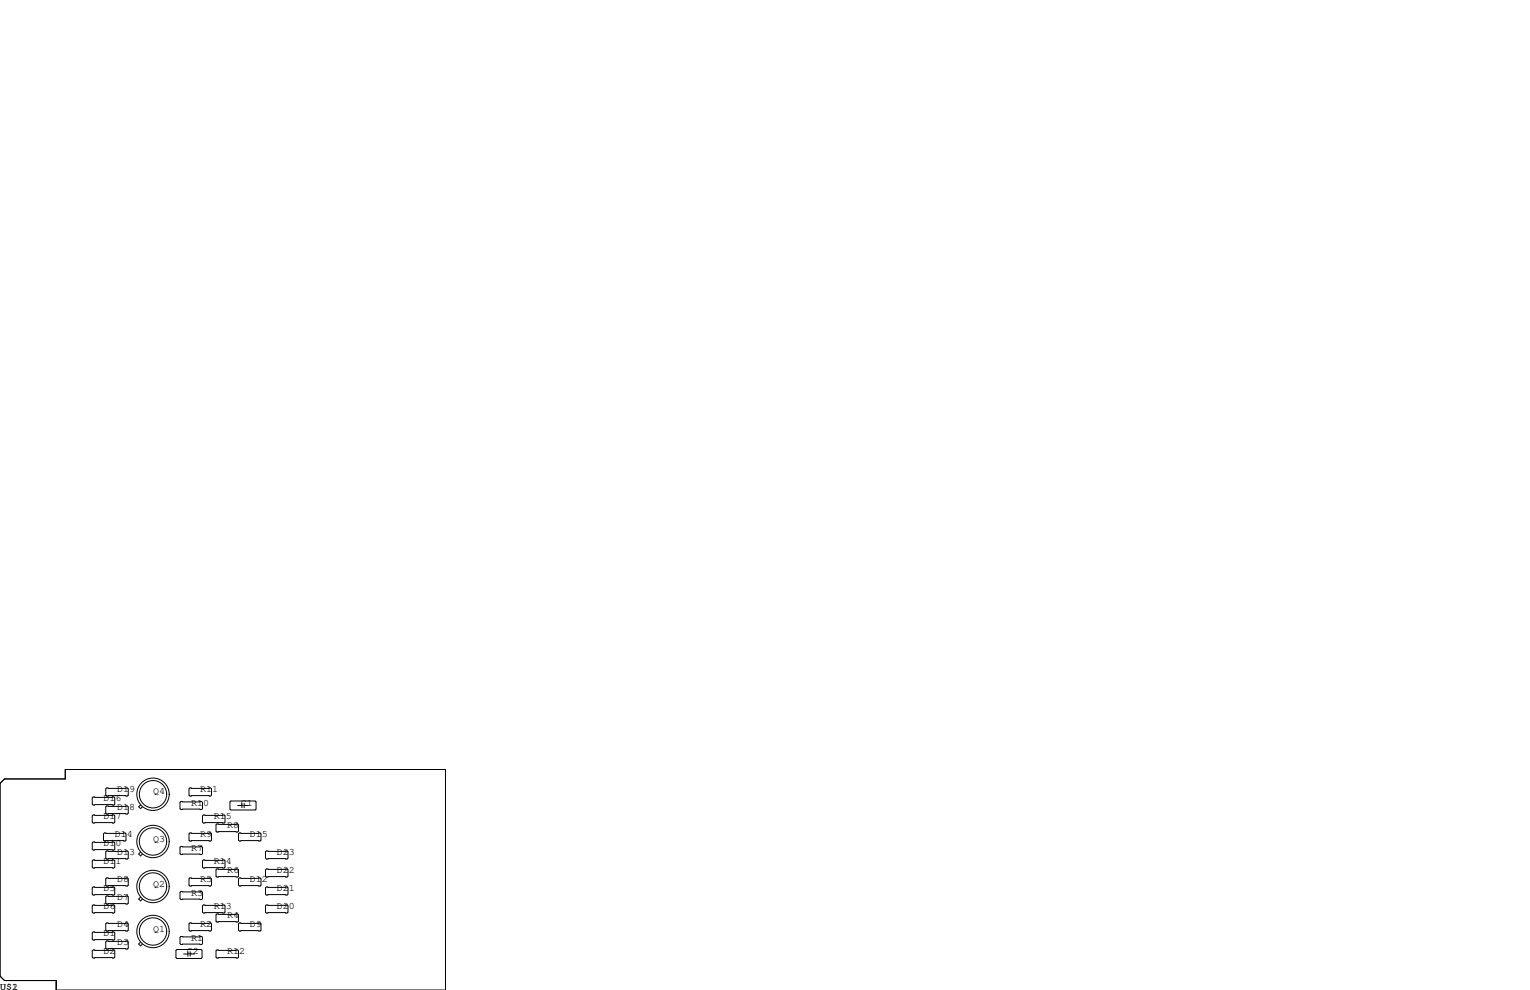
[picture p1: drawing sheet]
<svg xmlns="http://www.w3.org/2000/svg" width="432mm" height="279mm" viewBox="0 0 432 279" stroke-linecap="round" stroke-linejoin="round" font-family="sans-serif">
<g fill="none" stroke="#000" stroke-width=".28">
<path d="M0 221.1l1.3-1.3h17.1v-2.6h107.3v62.2h-109.8v-2.7h-14.6l-1.3-1.2zM26.3 224.9h5.8l.3 .3v1.7l-.3 .3h-5.8l-.3-.3v-1.7zM26.3 230h5.8l.3 .3v1.7l-.3 .3h-5.8l-.3-.3v-1.7zM26.3 237.6h5.8l.3 .3v1.7l-.3 .3h-5.8l-.3-.3v-1.7zM29.5 235.1h5.8l.3 .2v1.8l-.3 .3h-5.8l-.3-.3v-1.8zM30.1 222.4h5.8l.3 .2v1.8l-.3 .3h-5.8l-.3-.3v-1.8zM30.1 227.5h5.8l.3 .2v1.8l-.3 .2h-5.8l-.3-.2v-1.8zM39.7 227.2l-.6 .5 .6 .5 .5-.5M51.1 226.2h5.8l.3 .2v1.8l-.3 .3h-5.8l-.3-.3v-1.8zM51.1 238.9h5.8l.3 .2v1.8l-.3 .3h-5.8l-.3-.3v-1.8zM53.6 222.4h5.8l.3 .2v1.8l-.3 .3h-5.8l-.3-.3v-1.8zM53.6 235.1h5.8l.3 .2v1.8l-.3 .3h-5.8l-.3-.3v-1.8z"/>
<path d="M57.4 230h5.8l.3 .3v1.7l-.3 .3h-5.8l-.2-.3v-1.7zM61.2 232.5h5.9l.2 .3v1.8l-.2 .2h-5.9l-.2-.2v-1.8zM64.9 226.3l.3-.2h6.8l.3 .2v2l-.3 .3h-6.8l-.3-.3zM67.1 227.3h1.2M67.6 235.1h5.8l.3 .2v1.8l-.3 .3h-5.8l-.3-.3v-1.8zM68.3 226.7v1.3M68.9 227.3h1.2M68.9 226.7v1.3M26.3 242.7h5.8l.3 .3v1.7l-.3 .3h-5.8l-.3-.3v-1.7zM26.3 250.3h5.8l.3 .3v1.7l-.3 .3h-5.8l-.3-.3v-1.7zM26.3 255.4h5.8l.3 .3v1.7l-.3 .3h-5.8l-.3-.3v-1.7zM30.1 240.2h5.8l.3 .2v1.8l-.3 .2h-5.8l-.3-.2v-1.8z"/>
<path d="M30.1 247.8h5.8l.3 .2v1.8l-.3 .3h-5.8l-.3-.3v-1.8zM30.1 252.9h5.8l.3 .2v1.8l-.3 .2h-5.8l-.3-.2v-1.8zM39.7 253.2l-.6 .5 .6 .6 .5-.6M39.7 240.5l-.6 .5 .6 .6 .5-.6M50.8 251.8l.3-.2h5.8l.3 .2v1.8l-.3 .3h-5.8l-.3-.3zM53.3 248l.3-.2h5.8l.3 .2v1.8l-.3 .3h-5.8l-.3-.3zM57.2 255.7l.2-.3h5.8l.3 .3v1.7l-.3 .3h-5.8l-.2-.3zM57.4 242.7h5.8l.3 .3v1.7l-.3 .3h-5.8l-.2-.3v-1.7zM61 258.2l.2-.3h5.9l.2 .3v1.8l-.2 .2h-5.9l-.2-.2zM61 245.5l.2-.3h5.9l.2 .3v1.8l-.2 .2h-5.9l-.2-.2zM67.3 248l.3-.2h5.8l.3 .2v1.8l-.3 .3h-5.8l-.3-.3zM74.9 245.5l.3-.3h5.8l.3 .3v1.8l-.3 .2h-5.8l-.3-.2z"/>
<path d="M74.9 255.7l.3-.3h5.8l.3 .3v1.7l-.3 .3h-5.8l-.3-.3zM74.9 250.6l.3-.3h5.8l.3 .3v1.7l-.3 .3h-5.8l-.3-.3zM75.2 240.2h5.8l.3 .2v1.8l-.3 .2h-5.8l-.3-.2v-1.8zM26.3 263h5.8l.3 .3v1.7l-.3 .3h-5.8l-.3-.3v-1.7zM26.3 268.1h5.8l.3 .3v1.7l-.3 .3h-5.8l-.3-.3v-1.7zM30.1 265.6h5.8l.3 .2v1.8l-.3 .2h-5.8l-.3-.2v-1.8zM30.1 260.5h5.8l.3 .2v1.8l-.3 .3h-5.8l-.3-.3v-1.8zM39.7 265.9l-.6 .5 .6 .6 .5-.6M49.7 268.2l.2-.2h6.9l.2 .2v2.1l-.2 .2h-6.9l-.2-.2zM50.8 264.5l.3-.2h5.8l.3 .2v1.8l-.3 .3h-5.8l-.3-.3zM51.8 269.2h1.2M53 268.6v1.3"/>
<path d="M53.3 260.7l.3-.2h5.8l.3 .2v1.8l-.3 .3h-5.8l-.3-.3zM53.7 269.2h1.2M53.7 268.6v1.3M61 268.4l.2-.3h5.9l.2 .3v1.7l-.2 .3h-5.9l-.2-.3zM67.3 260.7l.3-.2h5.8l.3 .2v1.8l-.3 .3h-5.8l-.3-.3z"/>
<circle cx="43.2" cy="224.2" r="3.9"/>
<circle cx="43.2" cy="237.5" r="3.9"/>
<circle cx="43.2" cy="224.2" r="4.6"/>
<circle cx="43.2" cy="237.5" r="4.6"/>
<circle cx="43.2" cy="250.2" r="4.6"/>
<circle cx="43.2" cy="250.2" r="3.9"/>
<circle cx="43.2" cy="262.9" r="4.6"/>
<circle cx="43.2" cy="262.9" r="3.9"/>
</g>
<g font-size="2.8">
<text x="29.2" y="226.1">D16</text>
<text x="33" y="223.5">D19</text>
<text x="43.2" y="224.2">Q4</text>
<text x="54" y="227.3">R10</text>
<text x="56.5" y="223.5">R11</text>
<text x="67.9" y="227.3">C1</text>
<text x="29.2" y="231.1">D17</text>
<text x="33" y="228.6">D18</text>
<text x="60.3" y="231.1">R15</text>
<text x="64.1" y="233.7">R8</text>
<text x="29.2" y="238.8">D10</text>
<text x="32.4" y="236.2">D14</text>
<text x="43.2" y="237.5">Q3</text>
<text x="56.5" y="236.2">R9</text>
<text x="70.5" y="236.2">D15</text>
<text x="29.2" y="243.8">D11</text>
<text x="33" y="241.3">D13</text>
<text x="54" y="240">R7</text>
<text x="60.3" y="243.8">R14</text>
<text x="78.1" y="241.3">D23</text>
<text x="29.2" y="251.5">D5</text>
<text x="33" y="248.9">D8</text>
<text x="43.2" y="250.2">Q2</text>
<text x="56.5" y="248.9">R5</text>
<text x="64.1" y="246.4">R6</text>
<text x="70.5" y="248.9">D12</text>
<text x="78.1" y="251.5">D21</text>
<text x="78.1" y="246.4">D22</text>
<text x="29.2" y="256.5">D6</text>
<text x="33" y="254">D7</text>
<text x="54" y="252.7">R3</text>
<text x="60.3" y="256.5">R13</text>
<text x="78.1" y="256.5">D20</text>
<text x="33" y="261.6">D4</text>
<text x="43.2" y="262.9">Q1</text>
<text x="56.5" y="261.6">R2</text>
<text x="64.1" y="259.1">R4</text>
<text x="70.5" y="261.6">D9</text>
<text x="29.2" y="264.2">D1</text>
<text x="29.2" y="269.2">D2</text>
<text x="33" y="266.7">D3</text>
<text x="52.7" y="269.2">C2</text>
<text x="54" y="265.4">R1</text>
<text x="64.1" y="269.2">R12</text>
<text x="0" y="279.4">U$1</text>
<text x="3.4" y="279.4">2</text>
</g>
</svg>
